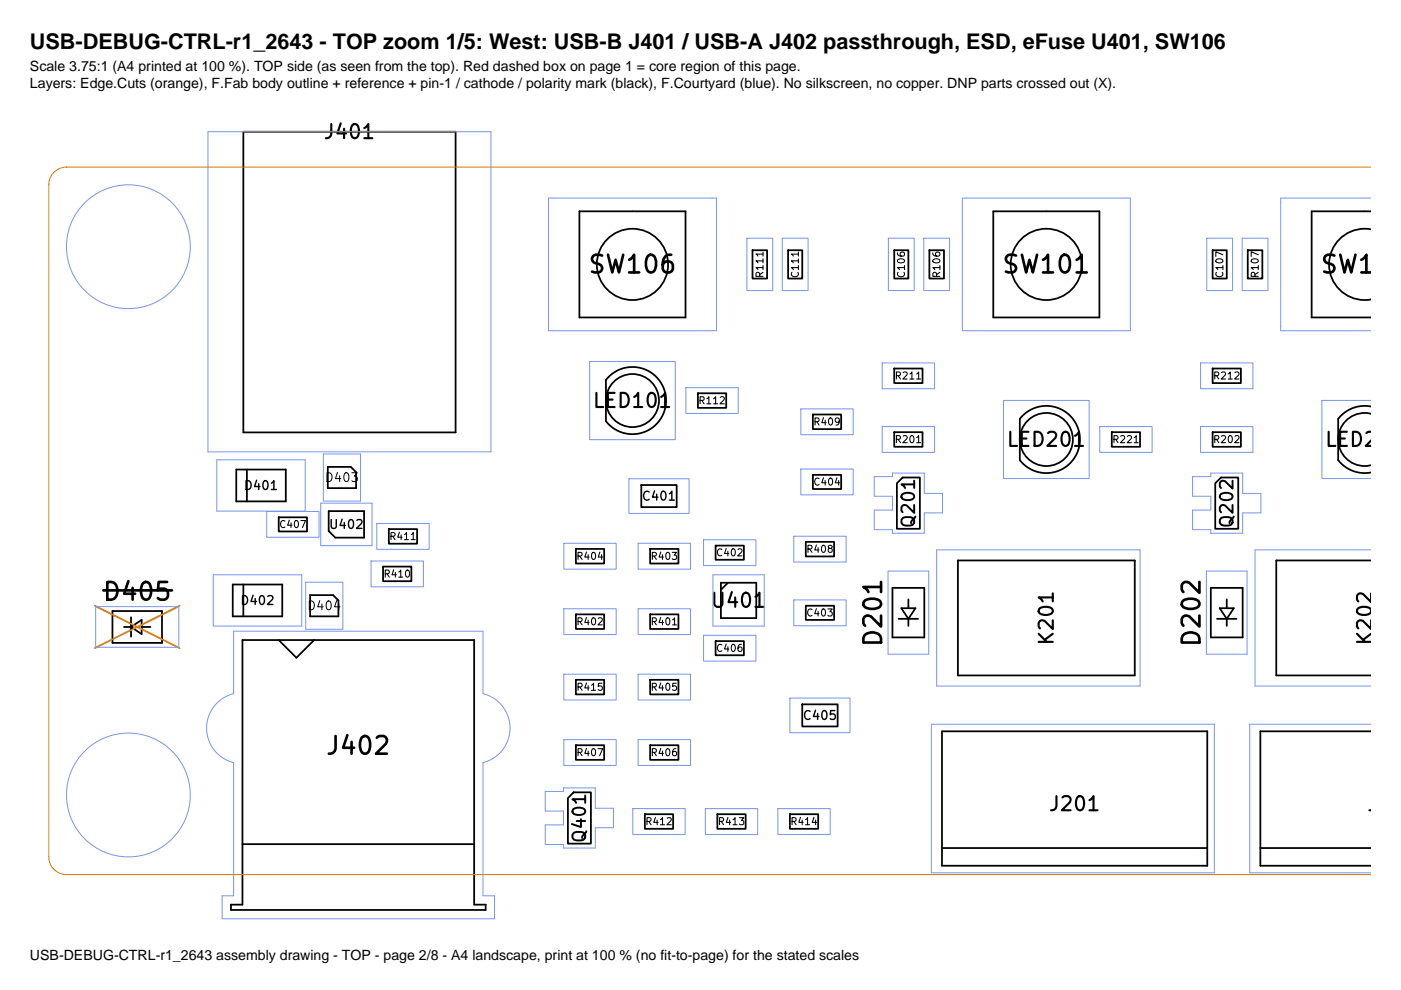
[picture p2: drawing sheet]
<svg xmlns="http://www.w3.org/2000/svg" width="297mm" height="210mm" viewBox="0 0 297 210" stroke-linecap="round" stroke-linejoin="round" font-family="sans-serif">
<path d="M21.9 125.2h14.6" fill="none" stroke="#000" stroke-width=".56"/>
<g fill="none" stroke="#000" stroke-width=".37">
<path d="M51.6 27.9h45v63.8h-45zM122.8 44.8h22.5v22.5h-22.5zM159.5 53.1h3.1v6h-3.1zM167.1 53.1h3v6h-3zM189.6 53.1h3v6h-3zM197 53.1h3.1v6h-3.1zM210.6 44.8h22.5v22.5h-22.5zM257.1 53.1h3v6h-3zM264.5 53.1h3.1v6h-3.1zM290.7 48.6a7.5 7.5 0 0 0-8.9 7.5 7.5 7.5 0 0 0 8.9 7.4M290.7 44.8h-12.6v22.5h12.6M129.2 79.7a7.1 7.1 0 0 1 10.3 .5 7.1 7.1 0 0 1-.9 10.2 7.1 7.1 0 0 1-10.1-1.1v-8.7z"/>
<path d="M189.6 78.1h6v3.1h-6zM257.1 78.1h6v3.1h-6zM50.1 99.6h10.5v6.7h-10.5zM52.3 99.6v6.7M69.5 99h4.9l1.1 1.1v3.4h-6zM148 83.4h6v3.1h-6zM172.3 87.9h6v3.1h-6zM189.6 91.6h6v3.1h-6zM217 88a7.1 7.1 0 0 1 10.2 .5 7.1 7.1 0 0 1-.8 10.2 7.1 7.1 0 0 1-10.2-1.1v-8.8zM235.7 91.6h6v3.1h-6zM257.1 91.6h6v3.1h-6zM290.7 86.2a7.1 7.1 0 0 0-7 2.6v8.8a7.1 7.1 0 0 0 7 2.6"/>
<path d="M290.7 87.7a5.6 5.6 0 0 0-7 5.5 5.6 5.6 0 0 0 7 5.4M59.1 109.7h6v3h-6zM69.7 108.4h7.5v5.6h-6.1l-1.4-1.4zM82.4 112.2h6v3.1h-6zM122.1 116.4h6v3.1h-6zM136 102.8h7.5v4.7h-7.5zM137.8 116.4h6v3.1h-6zM151.7 115.7h6v3h-6zM170.8 114.9h6v3.1h-6zM172.3 100.7h6v3h-6zM191.4 101.2h3.6v10.9h-4.8v-9.6zM203.1 118.8h37.5v24.4h-37.5z"/>
<path d="M258.9 101.2h3.6v10.9h-4.8v-9.6zM290.7 118.8h-20.1v24.4h20.1M23.8 129.6h10.5v6.7h-10.5zM26.3 132.9h1.5M27.8 130.9v4.1M27.8 132.9l2.2-1.5v3zM30 132.9h1.9M49.3 123.9h10.5v6.8h-10.5zM51.4 135.7h49.1v56.1h2.5v1.1h-54v-1.1h2.4zM51.6 123.9v6.8M59.1 135.7l3.7 3.8 3.8-3.8M65.8 126.2h4.8l1.2 1.1v3.4h-6z"/>
<path d="M81.2 120.1h6v3.1h-6zM122.1 130.3h6v3.1h-6zM137.8 130.3h6v3.1h-6zM151.7 135.9h6v3h-6zM152.8 123.6h7.5v7.5h-7.5zM154.3 123.6l-1.5 1.5M170.8 128.4h6v3h-6zM189.2 124.6h6.8v10.5h-6.8zM190.5 131.2h4.2M191.1 129h3l-1.5 2.2zM192.6 127.1v1.9M192.6 131.2v1.5"/>
<path d="M256.7 124.6h6.8v10.5h-6.8zM258 131.2h4.2M258.6 129h3l-1.5 2.2zM260.1 127.1v1.9M260.1 131.2v1.5M122.1 158h6v3.1h-6zM122.1 144.1h6v3.1h-6zM137.8 144.1h6v3.1h-6zM137.8 158h6v3.1h-6zM170.1 149.3h7.5v4.7h-7.5zM199.7 155.1h56.3v28.5h-56.3zM290.7 155.1h-23.5v28.5h23.5"/>
<path d="M51.4 179h49.1M121.6 168h3.7v10.9h-4.9v-9.7zM136.7 172.6h6v3.1h-6zM152.1 172.6h6v3.1h-6zM167.5 172.6h6v3.1h-6zM199.7 179.8h56.3M267.2 179.8h23.5"/>
<circle cx="134.1" cy="56.1" r="7.6"/>
<circle cx="221.8" cy="56.1" r="7.6"/>
<circle cx="134.1" cy="84.9" r="5.6"/>
<circle cx="221.8" cy="93.2" r="5.6"/>
</g>
<path d="M20.1 128.5l18 8.9M38.1 128.5l-18 8.9" fill="none" stroke="#e12e31" stroke-width=".37"/>
<g fill="none" stroke="#7896eb" stroke-width=".21">
<path d="M44.1 27.9h60v67.9h-60zM116.3 42h35.6v28.1h-35.6zM158.4 50.5h5.4v11.1h-5.4zM165.9 50.5h5.4v11.1h-5.4zM188.4 50.5h5.4v11.1h-5.4zM195.9 50.5h5.4v11.1h-5.4zM204 42h35.7v28.1h-35.7zM255.9 50.5h5.4v11.1h-5.4zM263.4 50.5h5.4v11.1h-5.4zM290.7 42h-19.2v28.1h19.2M125 76.6h18.2v16.6h-18.2zM187 76.9h11.1v5.5h-11.1z"/>
<path d="M254.5 76.9h11.1v5.5h-11.1zM46 97.5h18.7v10.9h-18.7zM68.6 96.3h7.8v9.9h-7.8zM145.4 82.2h11.1v5.5h-11.1zM169.8 99.4h11.1v5.5h-11.1zM169.8 86.7h11.1v5.5h-11.1zM187 90.4h11.1v5.5h-11.1zM212.8 84.9h18.1v16.6h-18.1zM233.2 90.4h11.1v5.5h-11.1zM254.5 90.4h11.1v5.5h-11.1zM290.7 84.9h-10.4v16.6h10.4M56.5 108.4h11.1v5.5h-11.1z"/>
<path d="M68 106.7h10.9v9h-10.9zM78.7 118.9h11.1v5.5h-11.1zM79.9 111h11.1v5.5h-11.1zM119.5 115.2h11.1v5.5h-11.1zM133.3 101.5h12.8v7.4h-12.8zM135.3 115.2h11.1v5.5h-11.1zM149.2 114.4h11.1v5.5h-11.1zM168.3 113.7h11.1v5.5h-11.1zM185.4 101.1h3.8v-.8h6.8v4.3h3.8v4.1h-3.8v4.4h-6.8v-.8h-3.8v-4.2h3.8v-2.9h-3.8zM198.6 116.6h43.1v28.9h-43.1zM252.9 101.1h3.8v-.8h6.8v4.3h3.8v4.1h-3.8v4.4h-6.8v-.8h-3.8v-4.2h3.8v-2.9h-3.8zM290.7 116.6h-24.6v28.9h24.6"/>
<path d="M20.3 128.6h17.6v8.6h-17.6zM45.2 121.9h18.8v10.8h-18.8zM49.5 133.8h52.9v13.3a7.5 7.5 0 0 1 5.7 7.3 7.5 7.5 0 0 1-5.7 7.3v28.2h2.4v4.9h-57.7v-4.9h2.4v-28.2a7.5 7.5 0 0 1-5.7-7.3 7.5 7.5 0 0 1 5.7-7.3zM64.8 123.4h7.9v10h-7.9zM119.5 129.1h11.1v5.4h-11.1zM135.3 129.1h11.1v5.4h-11.1zM149.2 134.7h11.1v5.5h-11.1zM151.2 121.9h10.8v10.8h-10.8zM168.3 127.2h11.1v5.5h-11.1zM188.3 121.1h8.6v17.6h-8.6zM255.8 121.1h8.6v17.6h-8.6zM119.5 156.8h11.1v5.5h-11.1z"/>
<path d="M119.5 142.9h11.1v5.5h-11.1zM135.3 142.9h11.1v5.5h-11.1zM135.3 156.8h11.1v5.5h-11.1zM167.5 148h12.7v7.4h-12.7zM197.5 153.6h60v31.5h-60zM290.7 153.6h-25.7v31.5h25.7M115.6 167.8h3.9v-.7h6.7v4.3h3.9v4.1h-3.9v4.3h-6.7v-.7h-3.9v-4.2h3.9v-2.9h-3.9zM134.2 171.4h11.1v5.5h-11.1zM149.5 171.4h11.1v5.5h-11.1zM164.9 171.4h11.1v5.5h-11.1z"/>
<circle cx="27.2" cy="52.3" r="13.1"/>
<circle cx="27.2" cy="168.6" r="13.1"/>
</g>
<path d="M290.7 35.4h-276.6a3.7 3.7 0 0 0-3.8 3.8v142.5a3.8 3.8 0 0 0 3.8 3.7h276.6" fill="none" stroke="#d77800" stroke-width=".21"/>
<text font-size="4.6" x="6.3" y="10.5">USB-DEBUG-CTRL-r1_2643 - TOP zoom 1/5: West: USB-B J401 / USB-A J402 passthrough, ESD, eFuse U401, SW106</text>
<g font-size="3.7">
<text x="124.4" y="58.9">SW106</text>
<text x="212.2" y="58.9">SW101</text>
<text x="279.7" y="58.9">SW102</text>
<text x="21.5" y="128.3">D405</text>
<text x="187.9" y="137.5" transform="rotate(-90 187.9 137.5)">D201</text>
<text x="255.4" y="137.5" transform="rotate(-90 255.4 137.5)">D202</text>
<text x="68.8" y="160.9">J402</text>
</g>
<g font-size="3">
<text x="6.3" y="15.1">Scale 3.75:1 (A4 printed at 100 %). TOP side (as seen from the top). Red dashed box on page 1 = core region of this page.</text>
<text x="6.3" y="18.6">Layers: Edge.Cuts (orange), F.Fab body outline + reference + pin-1 / cathode / polarity mark (black), F.Courtyard (blue). No silkscreen, no copper. DNP parts crossed out (X).</text>
<text x="68.4" y="30.2">J401</text>
<text x="125.4" y="87.2">LED101</text>
<text x="213.2" y="95.5">LED201</text>
<text x="280.7" y="95.5">LED202</text>
<text x="150.4" y="129.6">U401</text>
<text x="224.1" y="137.1" transform="rotate(-90 224.1 137.1)">K201</text>
<text x="291.6" y="137.1" transform="rotate(-90 291.6 137.1)">K202</text>
<text x="222.1" y="172.7">J201</text>
<text x="289.6" y="172.7">J202</text>
<text x="6.3" y="203.6">USB-DEBUG-CTRL-r1_2643 assembly drawing - TOP - page 2/8 - A4 landscape, print at 100 % (no fit-to-page) for the stated scales</text>
</g>
<g font-size="2.7">
<text x="194.6" y="112.2" transform="rotate(-90 194.6 112.2)">Q201</text>
<text x="262.1" y="112.2" transform="rotate(-90 262.1 112.2)">Q202</text>
<text x="124.9" y="179" transform="rotate(-90 124.9 179)">Q401</text>
</g>
<g font-size="1.9">
<text x="51.5" y="104.4">D401</text>
<text x="68.7" y="102.7">D403</text>
<text x="135.9" y="106.6">C401</text>
<text x="69.6" y="112.6">U402</text>
<text x="50.8" y="128.7">D402</text>
<text x="64.9" y="129.9">D404</text>
<text x="170" y="153.1">C405</text>
</g>
<g font-size="1.5">
<text x="162.2" y="59.1" transform="rotate(-90 162.2 59.1)">R111</text>
<text x="169.7" y="59.1" transform="rotate(-90 169.7 59.1)">C111</text>
<text x="192.2" y="59.1" transform="rotate(-90 192.2 59.1)">C106</text>
<text x="199.7" y="59.1" transform="rotate(-90 199.7 59.1)">R106</text>
<text x="259.7" y="59.1" transform="rotate(-90 259.7 59.1)">C107</text>
<text x="267.2" y="59.1" transform="rotate(-90 267.2 59.1)">R107</text>
<text x="189.6" y="80.8">R211</text>
<text x="257" y="80.8">R212</text>
<text x="147.9" y="86.1">R112</text>
<text x="172.3" y="90.6">R409</text>
<text x="189.6" y="94.3">R201</text>
<text x="235.7" y="94.3">R221</text>
<text x="257.1" y="94.3">R202</text>
<text x="172.3" y="103.3">C404</text>
<text x="59.1" y="112.3">C407</text>
<text x="82.4" y="114.9">R411</text>
<text x="122.1" y="119.1">R404</text>
<text x="137.8" y="119.1">R403</text>
<text x="151.7" y="118.3">C402</text>
<text x="170.8" y="117.6">R408</text>
<text x="81.2" y="122.8">R410</text>
<text x="170.8" y="131.1">C403</text>
<text x="122.1" y="132.9">R402</text>
<text x="137.8" y="132.9">R401</text>
<text x="151.7" y="138.6">C406</text>
<text x="122.1" y="146.8">R415</text>
<text x="137.8" y="146.8">R405</text>
<text x="122.1" y="160.7">R407</text>
<text x="137.8" y="160.7">R406</text>
<text x="136.7" y="175.3">R412</text>
<text x="152.1" y="175.3">R413</text>
<text x="167.4" y="175.3">R414</text>
</g>
</svg>
